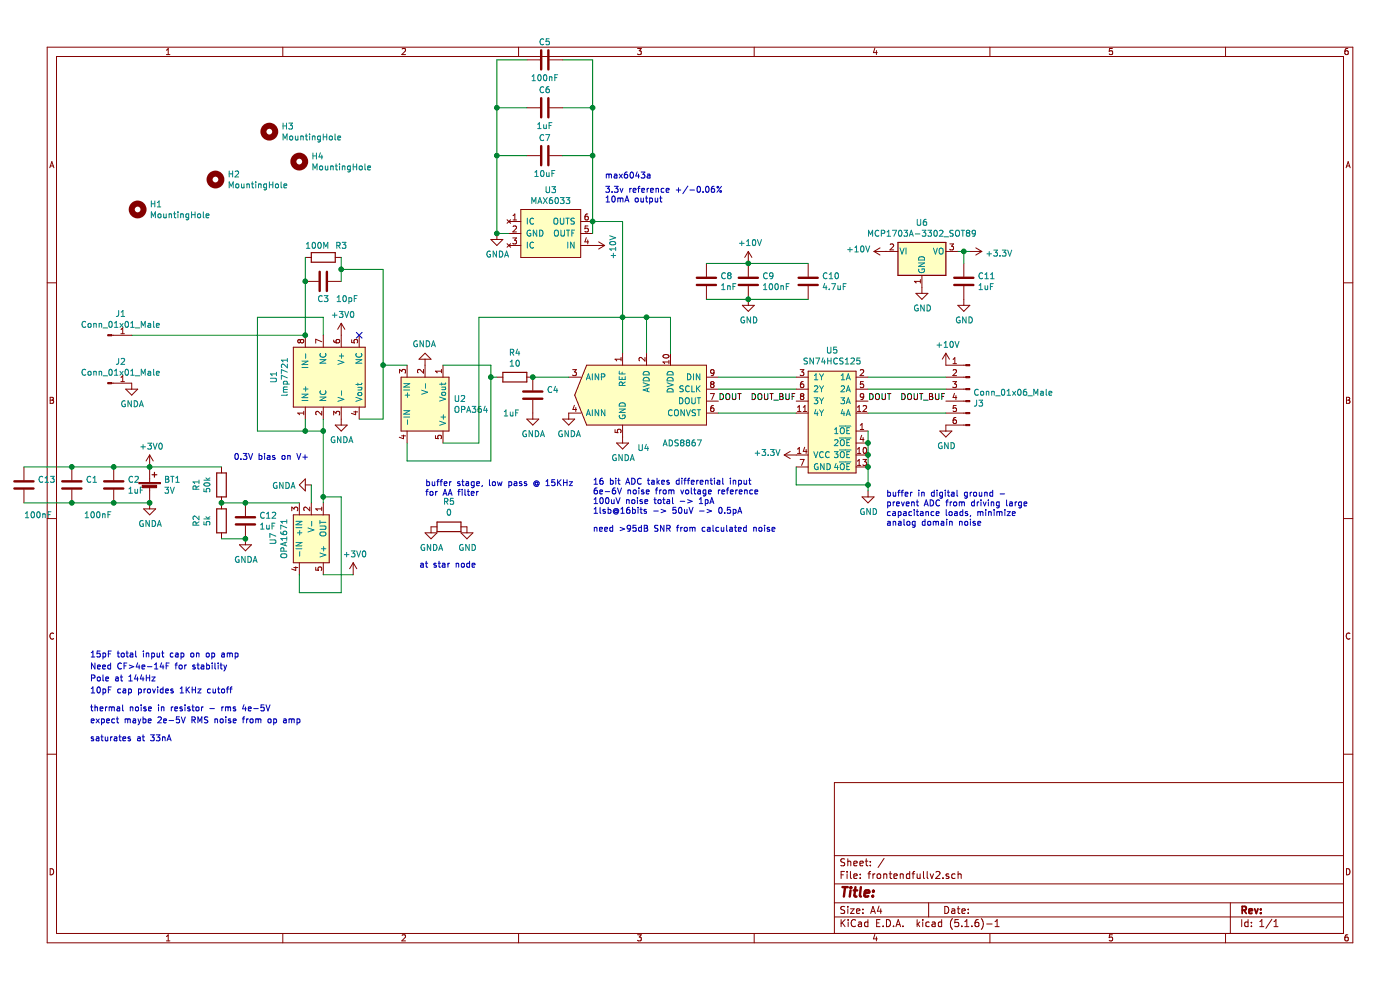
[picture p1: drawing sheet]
EESchema Schematic File Version 4
EELAYER 30 0
EELAYER END
$Descr A4 11693 8268
encoding utf-8
Sheet 1 1
Title ""
Date ""
Rev ""
Comp ""
Comment1 ""
Comment2 ""
Comment3 ""
Comment4 ""
$EndDescr
$Comp
L Device:Battery_Cell BT1
U 1 1
P 1250 4100
F 0 "BT1" H 1368 4196 50  0000 L CNN
F 1 "3V" H 1368 4105 50  0000 L CNN
F 2 "Battery:BatteryHolder_Keystone_1058_1x2032" V 1250 4160 50  0001 C CNN
F 3 "~" V 1250 4160 50  0001 C CNN
	1    1250 4100
	1    0    0    -1  
$EndComp
$Comp
L Device:C C2
U 1 1
P 950 4050
F 0 "C2" H 1065 4096 50  0000 L CNN
F 1 "1uF" H 1065 4005 50  0000 L CNN
F 2 "Capacitor_SMD:C_0603_1608Metric_Pad1.08x0.95mm_HandSolder" H 988 3900 50  0001 C CNN
F 3 "~" H 950 4050 50  0001 C CNN
	1    950  4050
	1    0    0    -1  
$EndComp
Wire Wire Line
	950  4200 1250 4200
$Comp
L Device:R R2
U 1 1
P 1850 4350
F 0 "R2" V 2057 4350 50  0000 C CNN
F 1 "5k" V 1966 4350 50  0000 C CNN
F 2 "Resistor_SMD:R_0603_1608Metric_Pad0.98x0.95mm_HandSolder" V 1780 4350 50  0001 C CNN
F 3 "~" H 1850 4350 50  0001 C CNN
	1    1850 4350
	-1   0    0    1   
$EndComp
$Comp
L Device:R R1
U 1 1
P 1850 4050
F 0 "R1" V 2057 4050 50  0000 C CNN
F 1 "50k" V 1966 4050 50  0000 C CNN
F 2 "Resistor_SMD:R_0603_1608Metric_Pad0.98x0.95mm_HandSolder" V 1780 4050 50  0001 C CNN
F 3 "~" H 1850 4050 50  0001 C CNN
	1    1850 4050
	-1   0    0    1   
$EndComp
Wire Wire Line
	950  3900 1250 3900
$Comp
L Device:C C1
U 1 1
P 600 4050
F 0 "C1" H 715 4096 50  0000 L CNN
F 1 "100nF" H 700 3800 50  0000 L CNN
F 2 "Capacitor_SMD:C_0603_1608Metric_Pad1.08x0.95mm_HandSolder" H 638 3900 50  0001 C CNN
F 3 "~" H 600 4050 50  0001 C CNN
	1    600  4050
	1    0    0    -1  
$EndComp
Wire Wire Line
	600  4200 950  4200
Connection ~ 950  4200
Wire Wire Line
	600  3900 950  3900
Connection ~ 950  3900
Wire Wire Line
	6250 2200 6750 2200
Wire Wire Line
	6250 2500 6750 2500
Connection ~ 6250 2500
Wire Wire Line
	5900 2500 6250 2500
Connection ~ 6250 2200
Wire Wire Line
	5900 2200 6250 2200
$Comp
L Device:C C8
U 1 1
P 5900 2350
F 0 "C8" H 6015 2396 50  0000 L CNN
F 1 "1nF" H 6015 2305 50  0000 L CNN
F 2 "Capacitor_SMD:C_0603_1608Metric_Pad1.08x0.95mm_HandSolder" H 5938 2200 50  0001 C CNN
F 3 "~" H 5900 2350 50  0001 C CNN
	1    5900 2350
	1    0    0    -1  
$EndComp
$Comp
L Device:C C9
U 1 1
P 6250 2350
F 0 "C9" H 6365 2396 50  0000 L CNN
F 1 "100nF" H 6365 2305 50  0000 L CNN
F 2 "Capacitor_SMD:C_0603_1608Metric_Pad1.08x0.95mm_HandSolder" H 6288 2200 50  0001 C CNN
F 3 "~" H 6250 2350 50  0001 C CNN
	1    6250 2350
	1    0    0    -1  
$EndComp
$Comp
L Device:C C10
U 1 1
P 6750 2350
F 0 "C10" H 6865 2396 50  0000 L CNN
F 1 "4.7uF" H 6865 2305 50  0000 L CNN
F 2 "Capacitor_SMD:C_0603_1608Metric_Pad1.08x0.95mm_HandSolder" H 6788 2200 50  0001 C CNN
F 3 "~" H 6750 2350 50  0001 C CNN
	1    6750 2350
	1    0    0    -1  
$EndComp
$Comp
L power:+10V #PWR0101
U 1 1
P 6250 2200
F 0 "#PWR0101" H 6250 2050 50  0001 C CNN
F 1 "+10V" H 6265 2373 50  0000 C CNN
F 2 "" H 6250 2200 50  0001 C CNN
F 3 "" H 6250 2200 50  0001 C CNN
	1    6250 2200
	1    0    0    -1  
$EndComp
$Comp
L power:GND #PWR0102
U 1 1
P 6250 2500
F 0 "#PWR0102" H 6250 2250 50  0001 C CNN
F 1 "GND" H 6255 2327 50  0000 C CNN
F 2 "" H 6250 2500 50  0001 C CNN
F 3 "" H 6250 2500 50  0001 C CNN
	1    6250 2500
	1    0    0    -1  
$EndComp
Text Notes 4950 4300 0    50   ~ 0
16 bit ADC takes differential input\n6e-6V noise from voltage reference\n100uV noise total -> 1pA\n1lsb@16bits -> 50uV -> 0.5pA\n
Wire Wire Line
	4700 500  4950 500 
Wire Wire Line
	4150 500  4400 500 
$Comp
L Device:C C5
U 1 1
P 4550 500
F 0 "C5" V 4400 500 50  0000 C CNN
F 1 "100nF" V 4700 500 50  0000 C CNN
F 2 "Capacitor_SMD:C_0603_1608Metric_Pad1.08x0.95mm_HandSolder" H 4588 350 50  0001 C CNN
F 3 "~" H 4550 500 50  0001 C CNN
	1    4550 500 
	0    1    1    0   
$EndComp
Wire Wire Line
	5200 1850 5200 2650
Wire Wire Line
	4950 1850 5200 1850
Wire Wire Line
	4150 900  4400 900 
Wire Wire Line
	4250 1950 4150 1950
Connection ~ 4950 1850
Wire Wire Line
	4950 900  4700 900 
Wire Wire Line
	4950 1950 4950 1850
$Comp
L max6033:MAX6033 U3
U 1 1
P 4600 1650
F 0 "U3" H 4600 1715 50  0000 C CNN
F 1 "MAX6033" H 4600 1624 50  0000 C CNN
F 2 "Package_TO_SOT_SMD:SOT-23-6_Handsoldering" H 4600 1650 50  0001 C CNN
F 3 "" H 4600 1650 50  0001 C CNN
	1    4600 1650
	1    0    0    -1  
$EndComp
Text Notes 5050 1500 0    50   ~ 0
max6043a
$Comp
L power:+10V #PWR0103
U 1 1
P 4950 2050
F 0 "#PWR0103" H 4950 1900 50  0001 C CNN
F 1 "+10V" H 4965 2223 50  0000 C CNN
F 2 "" H 4950 2050 50  0001 C CNN
F 3 "" H 4950 2050 50  0001 C CNN
	1    4950 2050
	0    1    1    0   
$EndComp
$Comp
L Device:C C6
U 1 1
P 4550 900
F 0 "C6" V 4400 900 50  0000 C CNN
F 1 "1uF" V 4700 900 50  0000 C CNN
F 2 "Capacitor_SMD:C_0603_1608Metric_Pad1.08x0.95mm_HandSolder" H 4588 750 50  0001 C CNN
F 3 "~" H 4550 900 50  0001 C CNN
	1    4550 900 
	0    1    1    0   
$EndComp
Text Notes 5050 1700 0    50   ~ 0
3.3v reference +/-0.06%\n10mA output
Text Notes 1950 3850 0    50   ~ 0
0.3V bias on V+
Text Notes 750  5950 0    50   ~ 0
thermal noise in resistor - rms 4e-5V
Text Notes 750  5800 0    50   ~ 0
10pF cap provides 1KHz cutoff
Text Notes 750  5700 0    50   ~ 0
Pole at 144Hz
Text Notes 750  5600 0    50   ~ 0
Need CF>4e-14F for stability
Text Notes 750  5500 0    50   ~ 0
15pF total input cap on op amp
Connection ~ 5200 2650
$Comp
L Device:R R4
U 1 1
P 4300 3150
F 0 "R4" V 4093 3150 50  0000 C CNN
F 1 "10" V 4184 3150 50  0000 C CNN
F 2 "Resistor_SMD:R_0603_1608Metric_Pad0.98x0.95mm_HandSolder" V 4230 3150 50  0001 C CNN
F 3 "~" H 4300 3150 50  0001 C CNN
	1    4300 3150
	0    1    1    0   
$EndComp
$Comp
L Device:C C4
U 1 1
P 4450 3300
F 0 "C4" H 4565 3346 50  0000 L CNN
F 1 "1uF" H 4200 3150 50  0000 L CNN
F 2 "Capacitor_SMD:C_0603_1608Metric_Pad1.08x0.95mm_HandSolder" H 4488 3150 50  0001 C CNN
F 3 "~" H 4450 3300 50  0001 C CNN
	1    4450 3300
	1    0    0    -1  
$EndComp
$Comp
L power:GNDA #PWR0104
U 1 1
P 3550 3050
F 0 "#PWR0104" H 3550 2800 50  0001 C CNN
F 1 "GNDA" H 3555 2877 50  0000 C CNN
F 2 "" H 3550 3050 50  0001 C CNN
F 3 "" H 3550 3050 50  0001 C CNN
	1    3550 3050
	-1   0    0    1   
$EndComp
$Comp
L power:GNDA #PWR0105
U 1 1
P 4450 3450
F 0 "#PWR0105" H 4450 3200 50  0001 C CNN
F 1 "GNDA" H 4455 3277 50  0000 C CNN
F 2 "" H 4450 3450 50  0001 C CNN
F 3 "" H 4450 3450 50  0001 C CNN
	1    4450 3450
	1    0    0    -1  
$EndComp
Text Notes 3550 4150 0    50   ~ 0
buffer stage, low pass @ 15KHz\nfor AA filter
$Comp
L power:GNDA #PWR0107
U 1 1
P 5200 3650
F 0 "#PWR0107" H 5200 3400 50  0001 C CNN
F 1 "GNDA" H 5205 3477 50  0000 C CNN
F 2 "" H 5200 3650 50  0001 C CNN
F 3 "" H 5200 3650 50  0001 C CNN
	1    5200 3650
	1    0    0    -1  
$EndComp
$Comp
L power:GNDA #PWR0108
U 1 1
P 4150 1950
F 0 "#PWR0108" H 4150 1700 50  0001 C CNN
F 1 "GNDA" H 4155 1777 50  0000 C CNN
F 2 "" H 4150 1950 50  0001 C CNN
F 3 "" H 4150 1950 50  0001 C CNN
	1    4150 1950
	1    0    0    -1  
$EndComp
Connection ~ 4150 1950
$Comp
L Regulator_Linear:MCP1703A-3302_SOT89 U6
U 1 1
P 7700 2100
F 0 "U6" H 7700 2342 50  0000 C CNN
F 1 "MCP1703A-3302_SOT89" H 7700 2251 50  0000 C CNN
F 2 "Package_TO_SOT_SMD:SOT-89-3" H 7700 2300 50  0001 C CNN
F 3 "http://ww1.microchip.com/downloads/en/DeviceDoc/20005122B.pdf" H 7700 2050 50  0001 C CNN
	1    7700 2100
	1    0    0    -1  
$EndComp
$Comp
L sn74hcs125:SN74HCS125 U5
U 1 1
P 6950 2900
F 0 "U5" H 6950 2875 50  0000 C CNN
F 1 "SN74HCS125" H 6950 2784 50  0000 C CNN
F 2 "Package_SO:TSSOP-14_4.4x5mm_P0.65mm" H 6950 2900 50  0001 C CNN
F 3 "" H 6950 2900 50  0001 C CNN
	1    6950 2900
	-1   0    0    -1  
$EndComp
Text Notes 750  6050 0    50   ~ 0
expect maybe 2e-5V RMS noise from op amp
Text Notes 4950 4450 0    50   ~ 0
need >95dB SNR from calculated noise 
$Comp
L Device:C C7
U 1 1
P 4550 1300
F 0 "C7" V 4400 1300 50  0000 C CNN
F 1 "10uF" V 4700 1300 50  0000 C CNN
F 2 "Capacitor_SMD:C_0805_2012Metric_Pad1.15x1.40mm_HandSolder" H 4588 1150 50  0001 C CNN
F 3 "~" H 4550 1300 50  0001 C CNN
	1    4550 1300
	0    1    1    0   
$EndComp
Wire Wire Line
	4950 900  4950 1300
Wire Wire Line
	4150 900  4150 1300
Wire Wire Line
	4400 1300 4150 1300
Connection ~ 4150 1300
Wire Wire Line
	4150 1300 4150 1950
Wire Wire Line
	4700 1300 4950 1300
Connection ~ 4950 1300
Wire Wire Line
	4950 1300 4950 1850
Wire Wire Line
	4150 900  4150 500 
Connection ~ 4150 900 
Wire Wire Line
	4950 900  4950 500 
Connection ~ 4950 900 
$Comp
L ads8867:ADS8867 U4
U 1 1
P 5050 2550
F 0 "U4" H 5375 1361 50  0000 C CNN
F 1 "ADS8867" H 5700 1400 50  0000 C CNN
F 2 "Package_SO:VSSOP-10_3x3mm_P0.5mm" H 5050 2550 50  0001 C CNN
F 3 "" H 5050 2550 50  0001 C CNN
	1    5050 2550
	1    0    0    -1  
$EndComp
Wire Wire Line
	5200 2650 5200 2950
$Comp
L power:GNDA #PWR0109
U 1 1
P 4750 3450
F 0 "#PWR0109" H 4750 3200 50  0001 C CNN
F 1 "GNDA" H 4755 3277 50  0000 C CNN
F 2 "" H 4750 3450 50  0001 C CNN
F 3 "" H 4750 3450 50  0001 C CNN
	1    4750 3450
	1    0    0    -1  
$EndComp
Wire Wire Line
	5200 2650 5400 2650
Wire Wire Line
	5400 2650 5400 2950
Wire Wire Line
	5400 2650 5600 2650
Wire Wire Line
	5600 2650 5600 2950
Connection ~ 5400 2650
$Comp
L power:GND #PWR0110
U 1 1
P 7250 4100
F 0 "#PWR0110" H 7250 3850 50  0001 C CNN
F 1 "GND" H 7255 3927 50  0000 C CNN
F 2 "" H 7250 4100 50  0001 C CNN
F 3 "" H 7250 4100 50  0001 C CNN
	1    7250 4100
	1    0    0    -1  
$EndComp
Wire Wire Line
	7250 3600 7250 3700
Connection ~ 7250 3700
Wire Wire Line
	7250 3700 7250 3800
Connection ~ 7250 3800
Wire Wire Line
	7250 3800 7250 3900
Connection ~ 7250 3900
Wire Wire Line
	7250 3900 7250 4050
Wire Wire Line
	6650 3900 6650 4050
Wire Wire Line
	6650 4050 7250 4050
Connection ~ 7250 4050
Wire Wire Line
	7250 4050 7250 4100
$Comp
L power:+10V #PWR0111
U 1 1
P 7400 2100
F 0 "#PWR0111" H 7400 1950 50  0001 C CNN
F 1 "+10V" V 7415 2228 50  0000 L CNN
F 2 "" H 7400 2100 50  0001 C CNN
F 3 "" H 7400 2100 50  0001 C CNN
	1    7400 2100
	0    -1   -1   0   
$EndComp
$Comp
L power:GND #PWR0112
U 1 1
P 7700 2400
F 0 "#PWR0112" H 7700 2150 50  0001 C CNN
F 1 "GND" H 7705 2227 50  0000 C CNN
F 2 "" H 7700 2400 50  0001 C CNN
F 3 "" H 7700 2400 50  0001 C CNN
	1    7700 2400
	1    0    0    -1  
$EndComp
$Comp
L power:+3.3V #PWR0113
U 1 1
P 8100 2100
F 0 "#PWR0113" H 8100 1950 50  0001 C CNN
F 1 "+3.3V" V 8115 2228 50  0000 L CNN
F 2 "" H 8100 2100 50  0001 C CNN
F 3 "" H 8100 2100 50  0001 C CNN
	1    8100 2100
	0    1    1    0   
$EndComp
$Comp
L Device:C C11
U 1 1
P 8050 2350
F 0 "C11" H 8165 2396 50  0000 L CNN
F 1 "1uF" H 8165 2305 50  0000 L CNN
F 2 "Capacitor_SMD:C_0603_1608Metric_Pad1.08x0.95mm_HandSolder" H 8088 2200 50  0001 C CNN
F 3 "~" H 8050 2350 50  0001 C CNN
	1    8050 2350
	1    0    0    -1  
$EndComp
Wire Wire Line
	8000 2100 8050 2100
Wire Wire Line
	8050 2200 8050 2100
Connection ~ 8050 2100
Wire Wire Line
	8050 2100 8100 2100
$Comp
L power:GND #PWR0114
U 1 1
P 8050 2500
F 0 "#PWR0114" H 8050 2250 50  0001 C CNN
F 1 "GND" H 8055 2327 50  0000 C CNN
F 2 "" H 8050 2500 50  0001 C CNN
F 3 "" H 8050 2500 50  0001 C CNN
	1    8050 2500
	1    0    0    -1  
$EndComp
$Comp
L power:+3.3V #PWR0115
U 1 1
P 6650 3800
F 0 "#PWR0115" H 6650 3650 50  0001 C CNN
F 1 "+3.3V" V 6665 3928 50  0000 L CNN
F 2 "" H 6650 3800 50  0001 C CNN
F 3 "" H 6650 3800 50  0001 C CNN
	1    6650 3800
	0    -1   -1   0   
$EndComp
$Comp
L Connector:Conn_01x06_Male J3
U 1 1
P 8100 3250
F 0 "J3" H 8072 3132 50  0000 R CNN
F 1 "Conn_01x06_Male" H 8072 3223 50  0000 R CNN
F 2 "Connector_PinSocket_2.54mm:PinSocket_1x06_P2.54mm_Vertical" H 8100 3250 50  0001 C CNN
F 3 "~" H 8100 3250 50  0001 C CNN
	1    8100 3250
	-1   0    0    -1  
$EndComp
$Comp
L power:+10V #PWR0116
U 1 1
P 7900 3050
F 0 "#PWR0116" H 7900 2900 50  0001 C CNN
F 1 "+10V" H 7915 3223 50  0000 C CNN
F 2 "" H 7900 3050 50  0001 C CNN
F 3 "" H 7900 3050 50  0001 C CNN
	1    7900 3050
	1    0    0    -1  
$EndComp
$Comp
L power:GND #PWR0117
U 1 1
P 7900 3550
F 0 "#PWR0117" H 7900 3300 50  0001 C CNN
F 1 "GND" H 7905 3377 50  0000 C CNN
F 2 "" H 7900 3550 50  0001 C CNN
F 3 "" H 7900 3550 50  0001 C CNN
	1    7900 3550
	1    0    0    -1  
$EndComp
Text Label 6000 3350 0    50   ~ 0
DOUT
Text Label 7250 3350 0    50   ~ 0
DOUT
Text Label 6650 3350 2    50   ~ 0
DOUT_BUF
Text Label 7900 3350 2    50   ~ 0
DOUT_BUF
Wire Wire Line
	7250 3150 7900 3150
Wire Wire Line
	7250 3250 7900 3250
Wire Wire Line
	7250 3450 7900 3450
Wire Wire Line
	6000 3150 6650 3150
Wire Wire Line
	6000 3250 6650 3250
Wire Wire Line
	6000 3450 6650 3450
Text Notes 7400 4400 0    50   ~ 0
buffer in digital ground - \nprevent ADC from driving large\ncapacitance loads, minimize \nanalog domain noise
$Comp
L power:GND #PWR0119
U 1 1
P 3900 4400
F 0 "#PWR0119" H 3900 4150 50  0001 C CNN
F 1 "GND" H 3905 4227 50  0000 C CNN
F 2 "" H 3900 4400 50  0001 C CNN
F 3 "" H 3900 4400 50  0001 C CNN
	1    3900 4400
	1    0    0    -1  
$EndComp
Text Notes 3500 4750 0    50   ~ 0
at star node
Wire Wire Line
	3200 3050 3400 3050
Wire Wire Line
	4450 3150 4750 3150
Connection ~ 4450 3150
$Comp
L amps:lmp7721 U1
U 1 1
P 2350 3200
F 0 "U1" H 2400 3265 50  0000 C CNN
F 1 "lmp7721" H 2400 3174 50  0000 C CNN
F 2 "amps:lmp7721" H 2400 3250 50  0001 C CNN
F 3 "" H 2400 3250 50  0001 C CNN
	1    2350 3200
	0    -1   -1   0   
$EndComp
Wire Wire Line
	1100 2800 2550 2800
$Comp
L Connector:Conn_01x01_Male J1
U 1 1
P 900 2800
F 0 "J1" H 1008 2981 50  0000 C CNN
F 1 "Conn_01x01_Male" H 1008 2890 50  0000 C CNN
F 2 "smtcontacts:smallpad" H 900 2800 50  0001 C CNN
F 3 "~" H 900 2800 50  0001 C CNN
	1    900  2800
	1    0    0    -1  
$EndComp
$Comp
L Connector:Conn_01x01_Male J2
U 1 1
P 900 3200
F 0 "J2" H 1008 3381 50  0000 C CNN
F 1 "Conn_01x01_Male" H 1008 3290 50  0000 C CNN
F 2 "Connector_PinHeader_2.54mm:PinHeader_1x01_P2.54mm_Vertical" H 900 3200 50  0001 C CNN
F 3 "~" H 900 3200 50  0001 C CNN
	1    900  3200
	1    0    0    -1  
$EndComp
$Comp
L power:GNDA #PWR0121
U 1 1
P 2050 4500
F 0 "#PWR0121" H 2050 4250 50  0001 C CNN
F 1 "GNDA" H 2055 4327 50  0000 C CNN
F 2 "" H 2050 4500 50  0001 C CNN
F 3 "" H 2050 4500 50  0001 C CNN
	1    2050 4500
	1    0    0    -1  
$EndComp
Wire Wire Line
	2850 2350 2850 2250
Wire Wire Line
	2550 2150 2550 2350
$Comp
L Device:C C3
U 1 1
P 2700 2350
F 0 "C3" V 2550 2350 50  0000 C CNN
F 1 "10pF" V 2550 2150 50  0000 C CNN
F 2 "Capacitor_SMD:C_0805_2012Metric_Pad1.15x1.40mm_HandSolder" H 2738 2200 50  0001 C CNN
F 3 "~" H 2700 2350 50  0001 C CNN
	1    2700 2350
	0    -1   -1   0   
$EndComp
$Comp
L Device:R R3
U 1 1
P 2700 2150
F 0 "R3" V 2600 2300 50  0000 C CNN
F 1 "100M" V 2600 2100 50  0000 C CNN
F 2 "Resistor_SMD:R_0805_2012Metric" V 2630 2150 50  0001 C CNN
F 3 "~" H 2700 2150 50  0001 C CNN
	1    2700 2150
	0    1    1    0   
$EndComp
Wire Wire Line
	2550 2800 2550 2350
Connection ~ 2550 2800
Connection ~ 2550 2350
Wire Wire Line
	2850 2250 3200 2250
Wire Wire Line
	3200 2250 3200 3050
Connection ~ 2850 2250
Wire Wire Line
	2850 2250 2850 2150
Wire Wire Line
	3000 3500 3200 3500
Wire Wire Line
	3200 3500 3200 3050
Connection ~ 3200 3050
Wire Wire Line
	1250 3900 1850 3900
Connection ~ 1250 3900
Wire Wire Line
	1850 4200 2050 4200
Connection ~ 1850 4200
$Comp
L power:+3V0 #PWR0122
U 1 1
P 1250 3900
F 0 "#PWR0122" H 1250 3750 50  0001 C CNN
F 1 "+3V0" H 1265 4073 50  0000 C CNN
F 2 "" H 1250 3900 50  0001 C CNN
F 3 "" H 1250 3900 50  0001 C CNN
	1    1250 3900
	1    0    0    -1  
$EndComp
$Comp
L power:+3V0 #PWR0123
U 1 1
P 2850 2800
F 0 "#PWR0123" H 2850 2650 50  0001 C CNN
F 1 "+3V0" H 2865 2973 50  0000 C CNN
F 2 "" H 2850 2800 50  0001 C CNN
F 3 "" H 2850 2800 50  0001 C CNN
	1    2850 2800
	1    0    0    -1  
$EndComp
Wire Wire Line
	2700 2800 2700 2650
Wire Wire Line
	2700 2650 2150 2650
Wire Wire Line
	2150 2650 2150 3600
Wire Wire Line
	2150 3600 2550 3600
Wire Wire Line
	2700 3600 2700 3500
NoConn ~ 3000 2800
$Comp
L amps:OPA364 U2
U 1 1
P 3950 3400
F 0 "U2" V 3879 3238 50  0000 L CNN
F 1 "OPA364" V 3970 3238 50  0000 L CNN
F 2 "Package_TO_SOT_SMD:SOT-23-5_HandSoldering" H 3950 3400 50  0001 C CNN
F 3 "" H 3950 3400 50  0001 C CNN
	1    3950 3400
	0    1    1    0   
$EndComp
Wire Wire Line
	3400 3700 3400 3850
Wire Wire Line
	3400 3850 4100 3850
Wire Wire Line
	4100 3850 4100 3150
Wire Wire Line
	4100 3050 3700 3050
Wire Wire Line
	4150 3150 4100 3150
Connection ~ 4100 3150
Wire Wire Line
	4100 3150 4100 3050
Wire Wire Line
	4000 2650 4000 3700
Wire Wire Line
	4000 3700 3700 3700
Wire Wire Line
	4000 2650 5200 2650
Text Notes 750  6200 0    50   ~ 0
saturates at 33nA
$Comp
L power:GNDA #PWR0120
U 1 1
P 1100 3200
F 0 "#PWR0120" H 1100 2950 50  0001 C CNN
F 1 "GNDA" H 1105 3027 50  0000 C CNN
F 2 "" H 1100 3200 50  0001 C CNN
F 3 "" H 1100 3200 50  0001 C CNN
	1    1100 3200
	1    0    0    -1  
$EndComp
$Comp
L power:GNDA #PWR0124
U 1 1
P 2850 3500
F 0 "#PWR0124" H 2850 3250 50  0001 C CNN
F 1 "GNDA" H 2855 3327 50  0000 C CNN
F 2 "" H 2850 3500 50  0001 C CNN
F 3 "" H 2850 3500 50  0001 C CNN
	1    2850 3500
	1    0    0    -1  
$EndComp
$Comp
L power:GNDA #PWR0118
U 1 1
P 3600 4400
F 0 "#PWR0118" H 3600 4150 50  0001 C CNN
F 1 "GNDA" H 3605 4227 50  0000 C CNN
F 2 "" H 3600 4400 50  0001 C CNN
F 3 "" H 3600 4400 50  0001 C CNN
	1    3600 4400
	1    0    0    -1  
$EndComp
Connection ~ 1250 4200
$Comp
L power:GNDA #PWR0106
U 1 1
P 1250 4200
F 0 "#PWR0106" H 1250 3950 50  0001 C CNN
F 1 "GNDA" H 1255 4027 50  0000 C CNN
F 2 "" H 1250 4200 50  0001 C CNN
F 3 "" H 1250 4200 50  0001 C CNN
	1    1250 4200
	1    0    0    -1  
$EndComp
$Comp
L Device:R R5
U 1 1
P 3750 4400
F 0 "R5" V 3957 4400 50  0000 C CNN
F 1 "0" V 3866 4400 50  0000 C CNN
F 2 "Resistor_SMD:R_0603_1608Metric_Pad0.98x0.95mm_HandSolder" V 3680 4400 50  0001 C CNN
F 3 "~" H 3750 4400 50  0001 C CNN
	1    3750 4400
	0    -1   -1   0   
$EndComp
$Comp
L Mechanical:MountingHole H1
U 1 1
P 1150 1750
F 0 "H1" H 1250 1796 50  0000 L CNN
F 1 "MountingHole" H 1250 1705 50  0000 L CNN
F 2 "MountingHole:MountingHole_2.2mm_M2" H 1150 1750 50  0001 C CNN
F 3 "~" H 1150 1750 50  0001 C CNN
	1    1150 1750
	1    0    0    -1  
$EndComp
$Comp
L Mechanical:MountingHole H2
U 1 1
P 1800 1500
F 0 "H2" H 1900 1546 50  0000 L CNN
F 1 "MountingHole" H 1900 1455 50  0000 L CNN
F 2 "MountingHole:MountingHole_2.2mm_M2" H 1800 1500 50  0001 C CNN
F 3 "~" H 1800 1500 50  0001 C CNN
	1    1800 1500
	1    0    0    -1  
$EndComp
$Comp
L Mechanical:MountingHole H4
U 1 1
P 2500 1350
F 0 "H4" H 2600 1396 50  0000 L CNN
F 1 "MountingHole" H 2600 1305 50  0000 L CNN
F 2 "MountingHole:MountingHole_2.2mm_M2" H 2500 1350 50  0001 C CNN
F 3 "~" H 2500 1350 50  0001 C CNN
	1    2500 1350
	1    0    0    -1  
$EndComp
$Comp
L Mechanical:MountingHole H3
U 1 1
P 2250 1100
F 0 "H3" H 2350 1146 50  0000 L CNN
F 1 "MountingHole" H 2350 1055 50  0000 L CNN
F 2 "MountingHole:MountingHole_2.2mm_M2" H 2250 1100 50  0001 C CNN
F 3 "~" H 2250 1100 50  0001 C CNN
	1    2250 1100
	1    0    0    -1  
$EndComp
Connection ~ 2550 3600
Wire Wire Line
	2550 3600 2550 3500
Wire Wire Line
	2550 3600 2700 3600
$Comp
L amps:OPA1671 U7
U 1 1
P 2850 4500
F 0 "U7" H 2850 3935 50  0000 C CNN
F 1 "OPA1671" H 2850 4026 50  0000 C CNN
F 2 "Package_TO_SOT_SMD:SOT-23-5_HandSoldering" H 2850 4500 50  0001 C CNN
F 3 "" H 2850 4500 50  0001 C CNN
	1    2850 4500
	0    1    1    0   
$EndComp
$Comp
L Device:C C12
U 1 1
P 2050 4350
F 0 "C12" H 2165 4396 50  0000 L CNN
F 1 "1uF" H 2165 4305 50  0000 L CNN
F 2 "Capacitor_SMD:C_0603_1608Metric_Pad1.05x0.95mm_HandSolder" H 2088 4200 50  0001 C CNN
F 3 "~" H 2050 4350 50  0001 C CNN
	1    2050 4350
	1    0    0    -1  
$EndComp
Connection ~ 2050 4200
Wire Wire Line
	1850 4500 2050 4500
Connection ~ 2050 4500
Wire Wire Line
	2050 4200 2500 4200
Wire Wire Line
	2700 4200 2700 4150
Connection ~ 2700 3600
Wire Wire Line
	2500 4800 2500 4950
Wire Wire Line
	2500 4950 2850 4950
Wire Wire Line
	2850 4950 2850 4150
Wire Wire Line
	2850 4150 2700 4150
Connection ~ 2700 4150
Wire Wire Line
	2700 4150 2700 3600
$Comp
L power:GNDA #PWR0125
U 1 1
P 2600 4050
F 0 "#PWR0125" H 2600 3800 50  0001 C CNN
F 1 "GNDA" V 2605 3923 50  0000 R CNN
F 2 "" H 2600 4050 50  0001 C CNN
F 3 "" H 2600 4050 50  0001 C CNN
	1    2600 4050
	0    1    1    0   
$EndComp
Wire Wire Line
	2600 4050 2600 4200
$Comp
L power:+3V0 #PWR0126
U 1 1
P 2950 4800
F 0 "#PWR0126" H 2950 4650 50  0001 C CNN
F 1 "+3V0" H 2965 4973 50  0000 C CNN
F 2 "" H 2950 4800 50  0001 C CNN
F 3 "" H 2950 4800 50  0001 C CNN
	1    2950 4800
	1    0    0    -1  
$EndComp
Wire Wire Line
	2700 4800 2950 4800
$Comp
L Device:C C13
U 1 1
P 200 4050
F 0 "C13" H 315 4096 50  0000 L CNN
F 1 "100nF" H 200 3800 50  0000 L CNN
F 2 "Capacitor_SMD:C_0603_1608Metric_Pad1.05x0.95mm_HandSolder" H 238 3900 50  0001 C CNN
F 3 "~" H 200 4050 50  0001 C CNN
	1    200  4050
	1    0    0    -1  
$EndComp
Wire Wire Line
	200  3900 600  3900
Connection ~ 600  3900
Wire Wire Line
	200  4200 600  4200
Connection ~ 600  4200
$EndSCHEMATC
